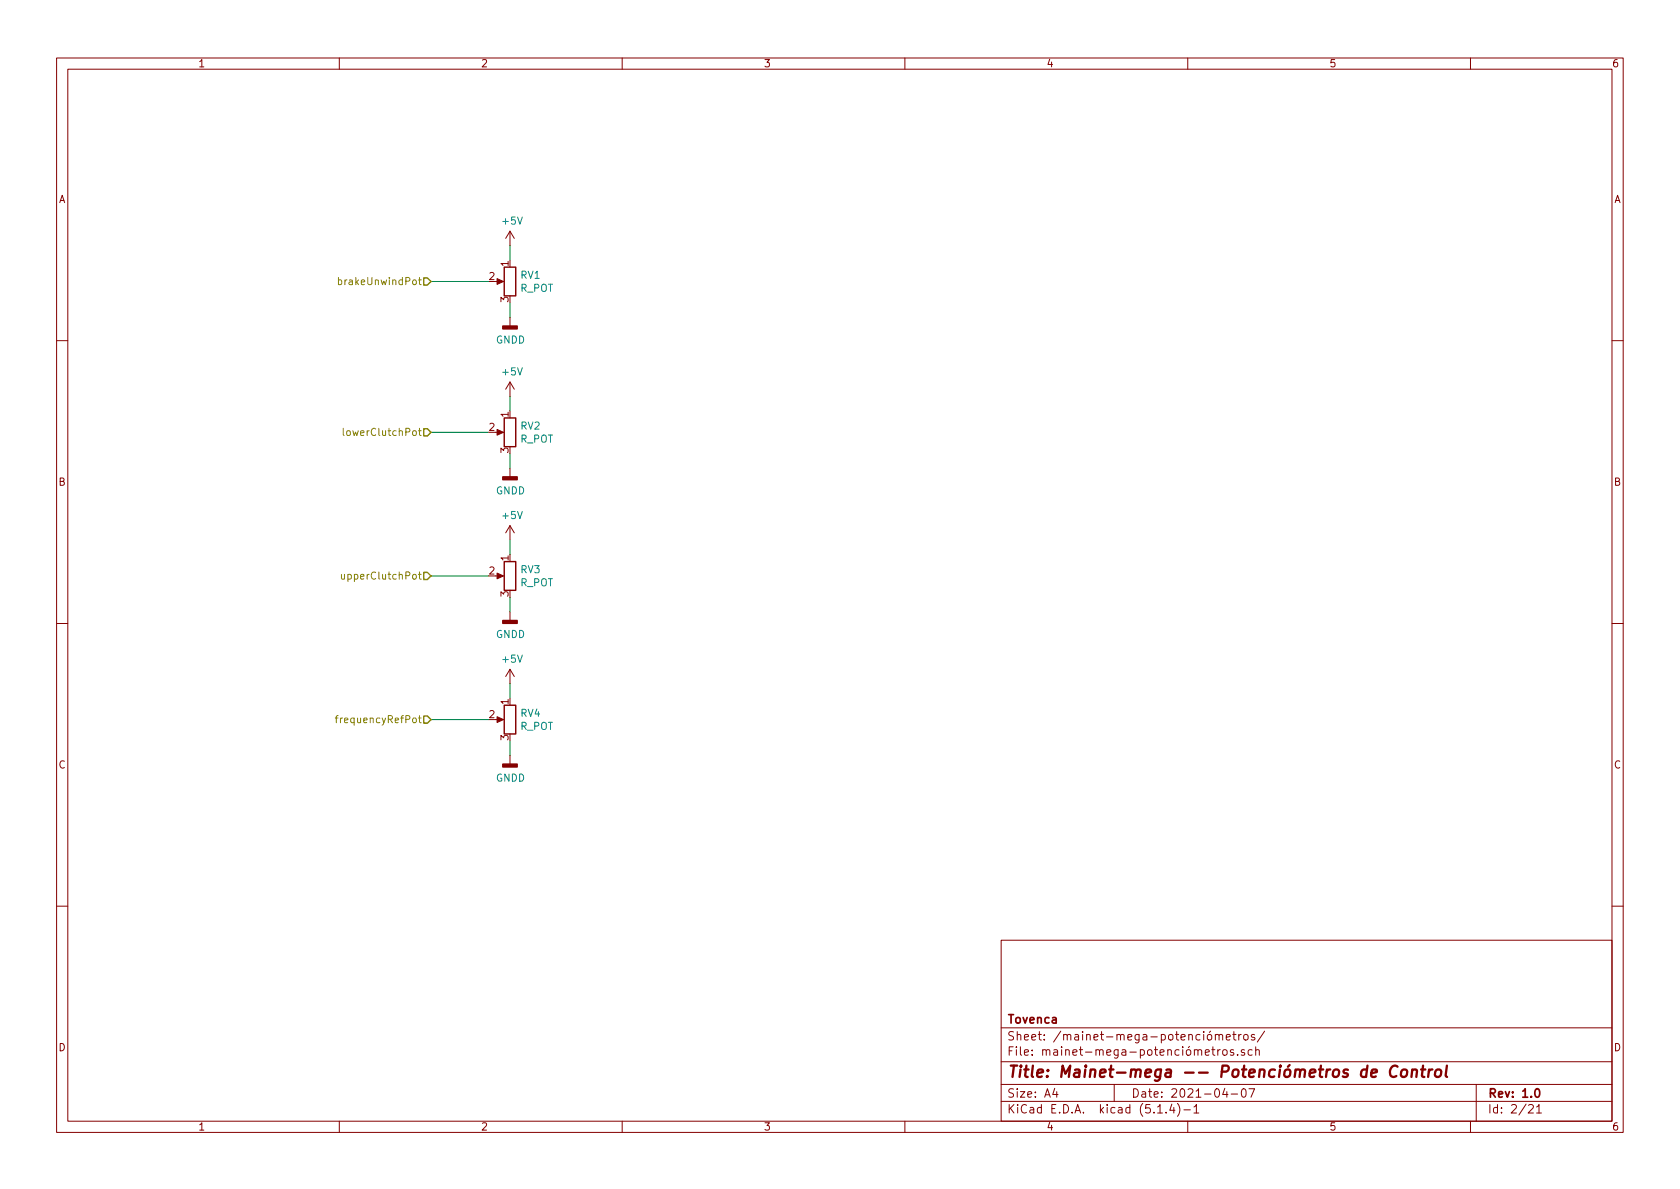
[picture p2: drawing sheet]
<svg xmlns="http://www.w3.org/2000/svg" width="297mm" height="210mm" viewBox="0 0 297 210" stroke-linecap="round" stroke-linejoin="round" font-family="sans-serif">
<g fill="none" stroke="#840000" stroke-width=".18">
<path d="M10 10.3h277v189.9h-277zM12 12.2h273v186.1h-273zM60 10.3v1.9M110 10.3v1.9M160 10.3v1.9M210 10.3v1.9M260 10.3v1.9M87.6 49.8h1M90.2 40.9v2.5M90.2 56.1v1.6M90.2 40.9l-.8 1.3M90.2 40.9l.7 1.3"/>
<path d="M10 60.2h2M87.6 76.4h1M90.2 67.6v2.5M90.2 67.6l-.8 1.2M90.2 67.6l.7 1.2M285 60.2h2M90.2 93l-.8 1.2M90.2 82.8v1.5M90.2 93v2.5M90.2 93l.7 1.2M10 110.3h2M87.6 101.8h1"/>
<path d="M90.2 108.2v1.5M90.2 118.4v2.5M90.2 118.4l-.8 1.2M90.2 118.4l.7 1.2M285 110.3h2M87.6 127.2h1M90.2 133.6v1.5M10 160.2h2M177 166.3h108v32h-108zM285 160.2h2M60 198.3v1.9M110 198.3v1.9"/>
<path d="M160 198.3v1.9M177 194.8h108M177 191.8h108M177 187.8h108M177 181.8h108M186.5 192.5l-.4 1h1M186.8 193v1M197 191.8v3M204.7 196.8h.8M206.2 196.7v.1M207.2 195.2l-.4 1.1h.9M207.5 195.8v1"/>
<path d="M208.2 195.1a1.71 1.71 0 0 1 0 2.3M209.3 196.3h1.2M210 198.3v1.9M211.1 195.8l.4-.5v1.5M211.1 196.8h.9M213.5 183.1l.2-.2 .5 .2v.7l-.2 .1-.5-.1zM214 182.3l-.2 .3M214.2 185.6h.6M214.5 185.1v1.3l.3 .2M214.9 183.1l.1-.1a.37 .37 0 0 1 .5 .1v.8M214.9 182.9v1M215.3 185.6v1"/>
<path d="M215.5 183.1l.1-.1a.37 .37 0 0 1 .6 .1v.8M215.7 185.6l-.4 .3M216.3 185.7l.2-.1 .4 .1v.8l-.2 .1-.4-.1zM216.6 192.5l-.4 1h.9M216.8 183.4l.7-.1-.1-.3-.4-.1-.2 .2 .1 .7h.5M216.9 193v1M217.7 193.5h1.1M218 182.9h.5M218.1 185.7a.37 .37 0 0 0-.6 .1l.1 .2 .5 .2 .1 .1-.2 .3-.5-.1M218.2 182.4v1.3l.3 .2M218.8 186.5v.1M219 182.9v1"/>
<path d="M219.5 182.9l-.5 .3M219.6 192.7l.4-.2a.94 .94 0 0 1 0 1.5 .82 .82 0 0 1-.4-1.3zM220 183.1l.2-.2 .4 .2v.7l-.2 .1-.4-.1zM220 185.7l-.3-.1-.2 .2v.2l.5 .2v.3h-.5M220.8 192.5h1l-.6 1.5M221.4 185.7l-.4-.1-.3 .3 .1 .6h.6M221.8 183a.37 .37 0 0 0-.6 .1l.1 .3 .5 .1 .1 .1-.2 .3-.5-.1M222 185.7l.2-.1 .4 .1 .1 .9M222 185.1v1.5M223.6 182.3l-1.3 2M260 198.3v1.9M261 191.8v6.5"/>
<path d="M270.3 195.5l.2-.2h.3l.3 .5-.9 1h.9M271.7 195.8l.4-.5v1.5M271.7 196.8h.8"/>
</g>
<path d="M271.5 192.7l.2-.2a.81 .81 0 0 1 .6 .6 .81 .81 0 0 1-.3 .8l-.1 .1a.79 .79 0 0 1-.4-1.3z" fill="none" stroke="#840000" stroke-width=".3"/>
<path d="M242.5 189.8l.9-.2v-.4h-.8l-.2 1 .3 .2 .6-.1M247.1 188.6a.87 .87 0 0 0-1 0 .87 .87 0 0 0-.4 1 .69 .69 0 0 0 .4 .8 .69 .69 0 0 0 .8-.1M247.9 189.3a.54 .54 0 0 1 .5-.2 .54 .54 0 0 1 .4 .4l-.1 .6a.56 .56 0 0 1-.5 .4 .56 .56 0 0 1-.5-.4zM249.7 189.3a.52 .52 0 0 1 .8 .1l-.1 1M249.7 189.1l-.1 1.3M251.3 189.1h.7M251.6 188.4l-.2 1.8 .1 .1 .3 .1M252.7 189.1l-.2 1.3M253.3 189.1a.55 .55 0 0 0-.7 .4M253.9 189.3a.54 .54 0 0 1 .5-.2 .54 .54 0 0 1 .4 .4v.6a.56 .56 0 0 1-.6 .4 .56 .56 0 0 1-.5-.4zM255.8 188.4l-.2 1.8 .3 .2" fill="none" stroke="#840000" stroke-width=".41"/>
<path d="M89.2 47.2h2v5.1h-2zM89.2 73.9h2v5.1h-2zM89.2 99.3h2v5.1h-2zM89.2 124.7h2v5.1h-2z" fill="none" stroke="#840000" stroke-width=".25"/>
<g fill="#840000" stroke="#840000" stroke-width=".18">
<path d="M87.9 75.9l1.1 .5-1.1 .6z"/>
<path d="M87.9 49.3l1.1 .5-1.1 .5z"/>
<path d="M87.9 126.7l1.1 .5-1.1 .6z"/>
<path d="M87.9 101.3l1.1 .5-1.1 .6z"/>
</g>
<g fill="#840000" stroke="#840000" stroke-width=".25">
<path d="M88.9 109.7h2.5v.5h-2.5z"/>
<path d="M88.9 84.3h2.5v.5h-2.5z"/>
<path d="M88.9 135.1h2.5v.5h-2.5z"/>
<path d="M88.9 57.7h2.5v.5h-2.5z"/>
</g>
<path d="M76.2 49.8h10.2M90.2 43.4v2.6M90.2 53.6v2.5M76.2 76.4h10.2M90.2 70.1v2.5M90.2 80.3v2.5M90.2 95.5v2.5M76.2 101.8h10.2M90.2 105.7v2.5M76.2 127.2h10.2M90.2 120.9v2.5M90.2 131.1v2.5" fill="none" stroke="#008400" stroke-width=".18"/>
<g fill="none" stroke="#848400" stroke-width=".18">
<path d="M59.8 49.5h.4l.2 .2-.1 .6h-.5M59.8 49.1v1.2M74 49.5h.5M74.2 49.1v1.1l.3 .1M60.7 75.7v1.1l.2 .2M74 76.2h.5M74.2 75.7v1.1l.3 .2M60.4 101.6v.8h.3l.2-.1M60.9 101.6v.8M74 101.6h.5M74.2 101.1v1.1l.3 .2M59.3 127h.5"/>
<path d="M59.8 126.5l-.3 .2v1.1M74 127h.5M74.2 126.5v1.1l.3 .2"/>
</g>
<path d="M74.9 49.1h.7l.6 .7-.6 .6h-.7zM74.9 75.8h.7l.6 .6-.6 .7h-.7zM74.9 101.2h.7l.6 .6-.6 .7h-.7zM74.9 126.6h.7l.6 .6-.6 .7h-.7z" fill="none" stroke="#848400" stroke-width=".25"/>
<text font-size="2.8" fill="#840000" x="178" y="190.5">Title: Mainet-mega -- Potenciómetros de Control</text>
<g font-size="2.1" fill="#840000">
<text x="178" y="184">Sheet: /mainet-mega-potenciómetros/</text>
<text x="178" y="181">Tovenca</text>
<text x="178" y="186.7">File: mainet-mega-potenciómetros.sch</text>
<text x="178" y="196.9">KiCad E.D.A. kicad (5.1.4)-1</text>
<text x="178" y="194.1">Size: A4</text>
<text x="200" y="194.1">Date: 2021-04-07</text>
<text x="263" y="194.1">Rev: 1.0</text>
<text x="263" y="196.9">Id: 2/21</text>
</g>
<g font-size="1.8" fill="#840000">
<text x="35" y="11.9">1</text>
<text x="85" y="11.9">2</text>
<text x="135" y="11.9">3</text>
<text x="185" y="11.9">4</text>
<text x="235" y="11.9">5</text>
<text x="285" y="11.9">6</text>
<text x="10.4" y="35.9">A</text>
<text x="285.4" y="35.9">A</text>
<text x="89.9" y="47.1" transform="rotate(-90 89.9 47.1)">1</text>
<text x="86.5" y="49.5">2</text>
<text x="89.9" y="53.4" transform="rotate(-90 89.9 53.4)">3</text>
<text x="86.5" y="76.2">2</text>
<text x="89.9" y="73.8" transform="rotate(-90 89.9 73.8)">1</text>
<text x="89.9" y="80.1" transform="rotate(-90 89.9 80.1)">3</text>
<text x="10.4" y="85.9">B</text>
<text x="285.4" y="85.9">B</text>
<text x="86.5" y="101.6">2</text>
<text x="89.9" y="99.2" transform="rotate(-90 89.9 99.2)">1</text>
<text x="89.9" y="105.5" transform="rotate(-90 89.9 105.5)">3</text>
<text x="89.9" y="124.6" transform="rotate(-90 89.9 124.6)">1</text>
<text x="86.5" y="127">2</text>
<text x="89.9" y="130.9" transform="rotate(-90 89.9 130.9)">3</text>
<text x="10.4" y="135.9">C</text>
<text x="285.4" y="135.9">C</text>
<text x="10.4" y="185.9">D</text>
<text x="285.4" y="185.9">D</text>
<text x="35" y="199.9">1</text>
<text x="85" y="199.9">2</text>
<text x="135" y="199.9">3</text>
<text x="185" y="199.9">4</text>
<text x="235" y="199.9">5</text>
<text x="285" y="199.9">6</text>
</g>
<g font-size="1.8" fill="#008484">
<text x="89" y="39.7">+5V</text>
<text x="92" y="51.6">R_POT</text>
<text x="92.1" y="49.3">RV1</text>
<text x="87.7" y="60.8">GNDD</text>
<text x="89" y="66.4">+5V</text>
<text x="92.1" y="76">RV2</text>
<text x="92" y="78.3">R_POT</text>
<text x="87.7" y="87.4">GNDD</text>
<text x="89" y="91.8">+5V</text>
<text x="92.1" y="101.4">RV3</text>
<text x="92" y="103.7">R_POT</text>
<text x="87.7" y="112.8">GNDD</text>
<text x="89" y="117.2">+5V</text>
<text x="92" y="129.1">R_POT</text>
<text x="92.1" y="126.8">RV4</text>
<text x="87.7" y="138.2">GNDD</text>
</g>
<g font-size="1.8" fill="#848400">
<text x="60.7" y="50.4">brakeUnwindPot</text>
<text x="61.7" y="77.1">lowerClutchPot</text>
<text x="61.4" y="102.5">upperClutchPot</text>
<text x="60.5" y="127.9">frequencyRefPot</text>
</g>
</svg>
